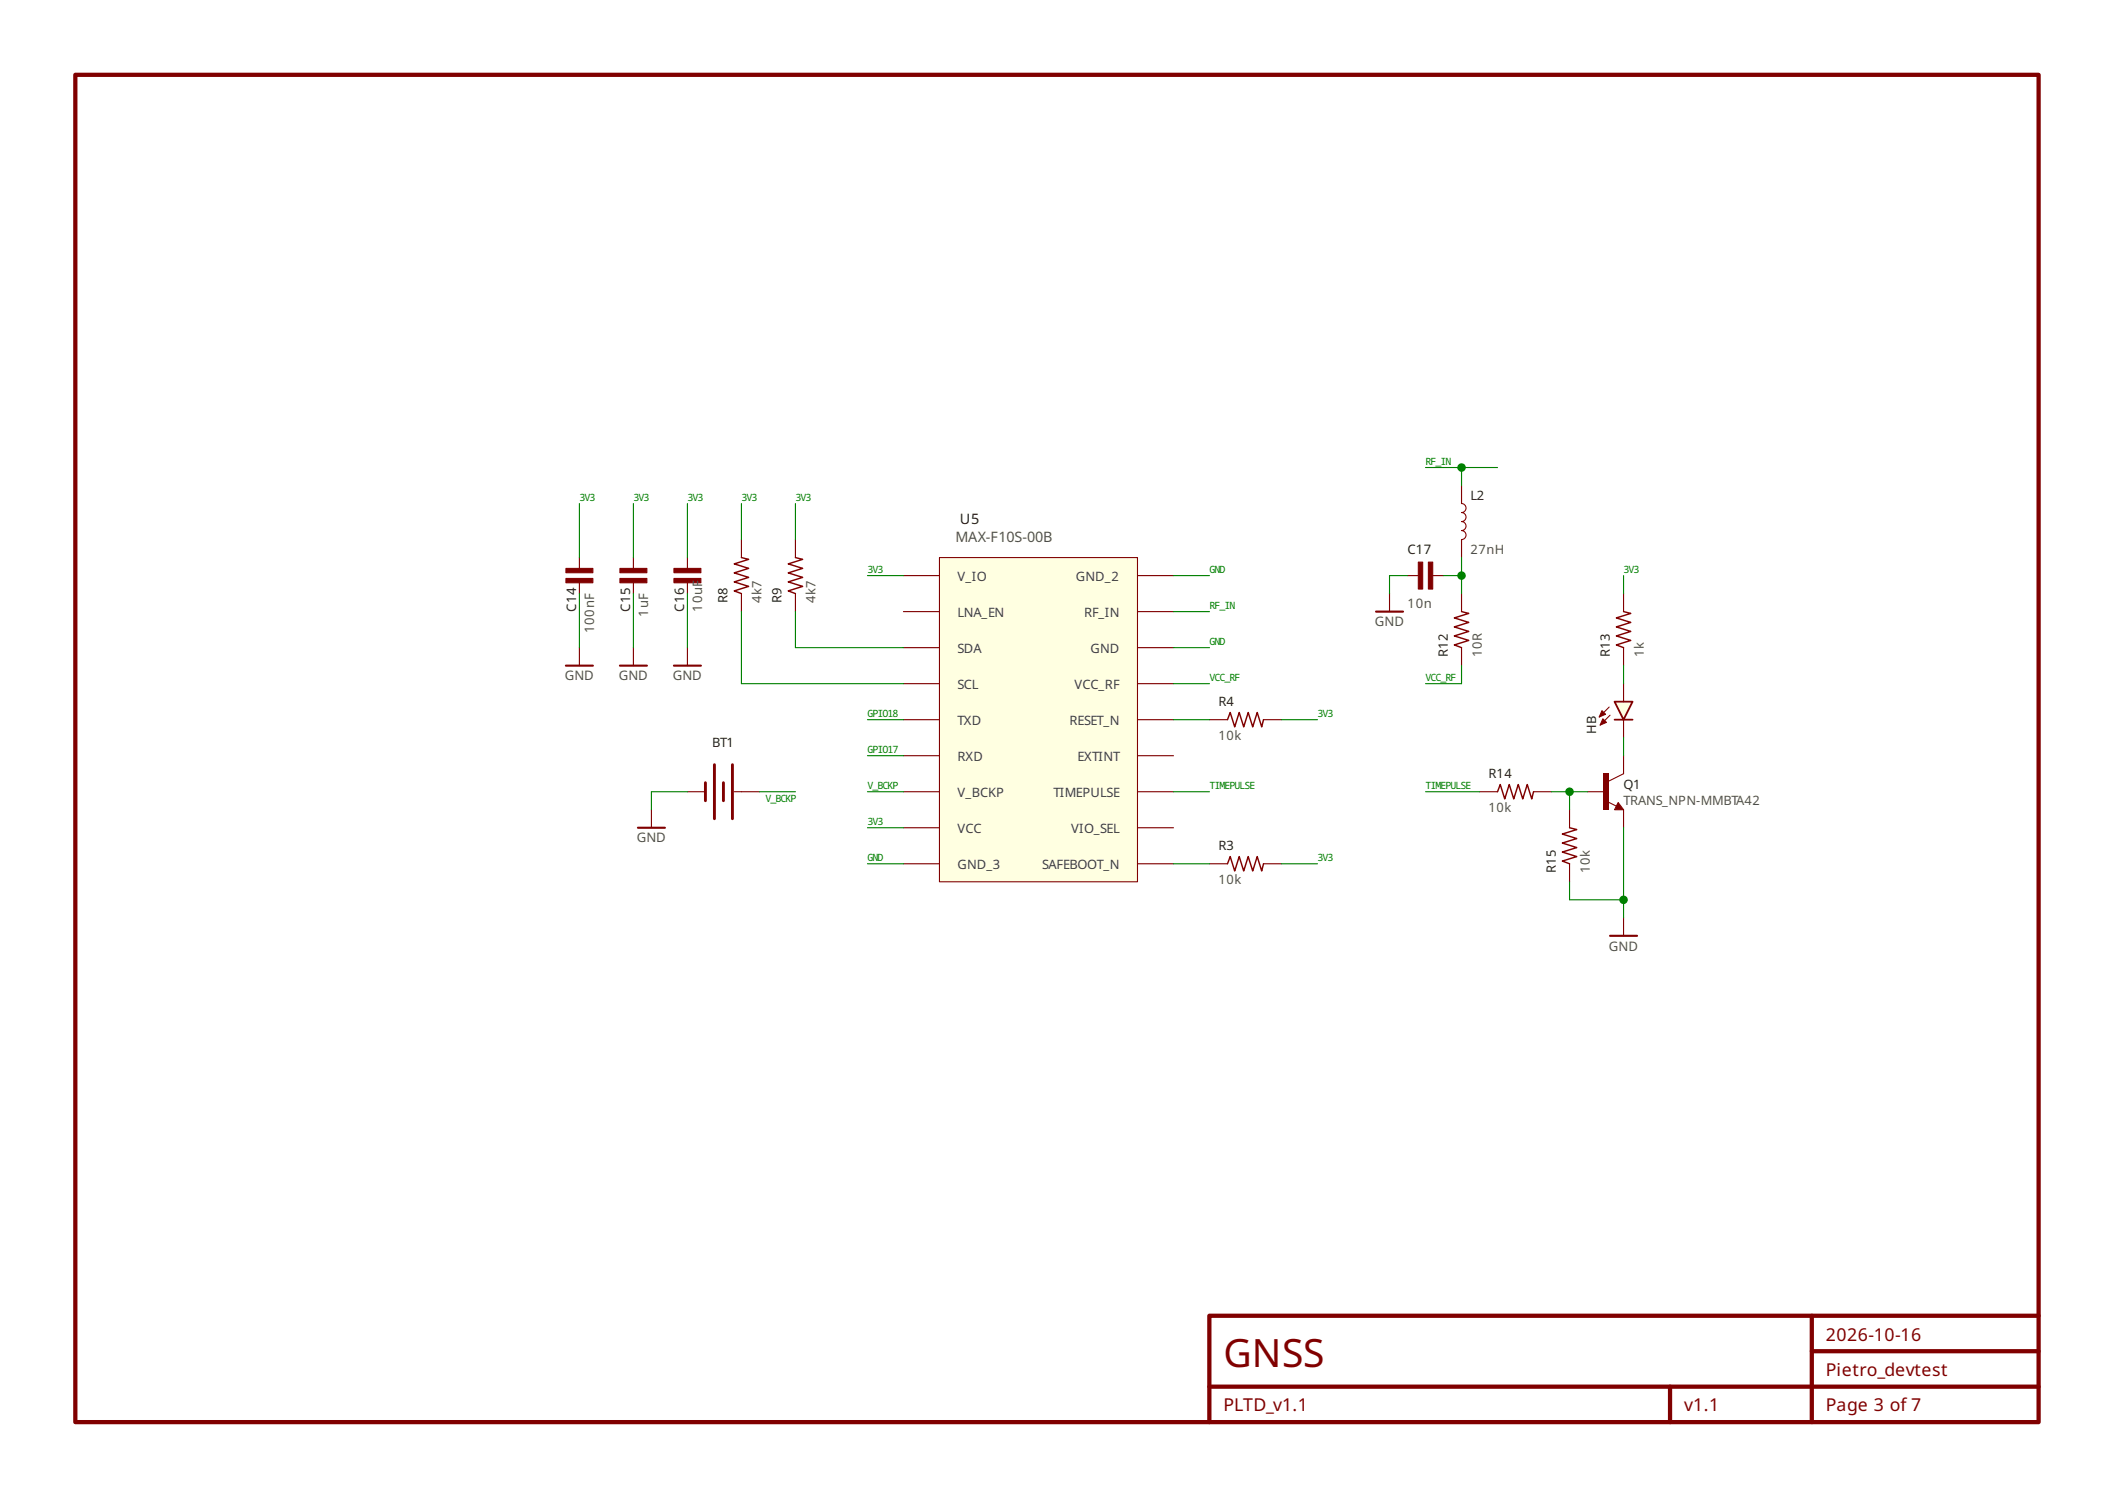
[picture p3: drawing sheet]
<svg xmlns="http://www.w3.org/2000/svg" width="297mm" height="210mm" viewBox="0 0 297 210" stroke-linecap="round" stroke-linejoin="round" font-family="sans-serif">
<path d="M111.7 78.2l1 .3-2 .6 2 .6-2 .7 2 .6-2 .6 2 .7-2 .6 1 .4M227.9 85.8l1 .3-2 .6 2 .6-2 .7 2 .6-2 .6 2 .7-2 .6 1 .4M172.3 101l.4-1 .6 2 .7-2 .6 2 .6-2 .7 2 .6-2 .6 2 .3-1" fill="none" stroke="#800000" stroke-width=".2"/>
<path d="M96.5 78.2v1.5M111.7 75.7v2.5M81.3 90.9v2.5M96.5 81.8v1.5M111.7 83.3v2.5M227.9 83.3v2.5M227.9 90.9v2.5M169.8 101h2.5M177.4 101h2.5M227.9 128.8v2.5" fill="none" stroke="#800000" stroke-width=".16"/>
<path d="M79.4 93.4h3.8M226 131.3h3.8" fill="none" stroke="#800000" stroke-width=".3"/>
<g fill="#800000" stroke="#800000" stroke-width=".15">
<path d="M94.6 79.7h3.8v.7h-3.8z" fill-rule="evenodd"/>
<path d="M94.6 81.2h3.8v.6h-3.8z" fill-rule="evenodd"/>
</g>
<path d="M10.6 10.5h275.6v189h-275.6zM169.8 194.6h116.4M234.4 194.6v4.9M254.3 184.6v14.9M254.3 189.6h31.9M286.2 184.6h-116.4v14.9" fill="none" stroke="#800000" stroke-width=".6"/>
<path d="M131.9 78.2h27.8v45.5h-27.8z" fill-rule="evenodd" fill="#ffffe1" stroke="#800000" stroke-width=".15"/>
<g fill="none" stroke="#800000" stroke-width=".16">
<path d="M81.3 78.2v1.5M88.9 78.2v1.5M81.3 81.8v1.5M88.9 81.8v1.5M88.9 90.9v2.5M96.5 90.9v2.5M126.8 85.8h5.1M126.8 95.9h5.1M126.8 80.8h5.1M126.8 90.9h5.1M159.7 85.8h5M159.7 95.9h5"/>
<path d="M159.7 80.8h5M159.7 90.9h5M96.5 111.1h2.5M104.1 111.1h2.5M126.8 116.1h5.1M126.8 111.1h5.1M126.8 101h5.1M126.8 106h5.1M159.7 116.1h5M159.7 111.1h5M159.7 101h5M159.7 106h5"/>
<path d="M207.7 111.1h2.5M215.3 111.1h2.5M126.8 121.2h5.1M159.7 121.2h5"/>
</g>
<path d="M210.2 111.1l.4-1 .6 2 .7-2 .6 2 .6-2 .7 2 .6-2 .6 2 .3-1" fill="none" stroke="#800000" stroke-width=".2"/>
<path d="M87 93.4h3.8M94.6 93.4h3.8" fill="none" stroke="#800000" stroke-width=".3"/>
<g fill="#800000" stroke="#800000" stroke-width=".15">
<path d="M87 79.7h3.8v.7h-3.8z" fill-rule="evenodd"/>
<path d="M87 81.2h3.8v.6h-3.8z" fill-rule="evenodd"/>
<path d="M79.4 79.7h3.8v.7h-3.8z" fill-rule="evenodd"/>
<path d="M79.4 81.2h3.8v.6h-3.8z" fill-rule="evenodd"/>
</g>
<path d="M99 109.8v2.6M100.3 107.3v7.6M101.6 109.8v2.6M102.8 107.3v7.6" fill="none" stroke="#800000" stroke-width=".4"/>
<path d="M103.1 111.1h1" fill="none" stroke="#800000" stroke-width=".15"/>
<path d="M226.6 98.5h2.6l-1.3 2.5z" fill="#ffffe1" stroke="#800000" stroke-width=".25"/>
<g fill="#800000" stroke="#800000" stroke-width=".15">
<path d="M225 100.9l.5 .5-.9 .3z"/>
<path d="M224.9 99.7l.5 .5-.9 .4z"/>
<path d="M200.5 78.9h.6v3.8h-.6z" fill-rule="evenodd"/>
<path d="M199.1 78.9h.6v3.8h-.6z" fill-rule="evenodd"/>
</g>
<path d="M226.6 101h2.6" fill="none" stroke="#800000" stroke-width=".25"/>
<path d="M225.9 99.2l-1.4 1.4M226 100.3l-1.4 1.4" fill="none" stroke="#800000" stroke-width=".15"/>
<g fill="none" stroke="#800000" stroke-width=".16">
<path d="M104.1 75.7v2.5M104.1 83.3v2.5M197.6 80.8h1.5M201.1 80.8h1.5M205.2 83.3v2.5M205.2 90.9v2.5M227.9 95.9v2.6M91.4 113.6v2.5M220.3 113.6v2.5M227.9 101v2.5M169.8 121.2h2.5M177.4 121.2h2.5"/>
<path d="M220.3 121.2v2.5"/>
</g>
<path d="M104.1 78.2l1 .3-2 .6 2 .6-2 .7 2 .6-2 .6 2 .7-2 .6 1 .4M205.2 85.8l1 .3-2 .6 2 .6-2 .7 2 .6-2 .6 2 .7-2 .6 1 .4M220.3 116.1l1 .3-2 .6 2 .7-2 .6 2 .6-2 .7 2 .6-2 .6 1 .4M172.3 121.2l.4-1 .6 2 .7-2 .6 2 .6-2 .7 2 .6-2 .6 2 .3-1" fill="none" stroke="#800000" stroke-width=".2"/>
<path d="M89.5 116.1h3.8" fill="none" stroke="#800000" stroke-width=".3"/>
<path d="M227.2 112.6l.7 1h-1.3z" fill="#ffffe1" stroke="#800000" stroke-width=".15"/>
<path d="M225.1 108.6h.8v5h-.8z" fill-rule="evenodd" fill="#800000"/>
<path d="M227.2 113.1l.1 .3h-.4l.3-.5 .5 .6h-.8" fill="none" stroke="#800000" stroke-width=".25"/>
<path d="M205.2 70.7a.63 .63 0 0 1 .6 .6 .63 .63 0 0 1-.6 .6 .63 .63 0 0 1 .6 .6 .63 .63 0 0 1-.6 .7 .63 .63 0 0 1 .6 .6 .63 .63 0 0 1-.6 .6 .63 .63 0 0 1 .6 .7 .63 .63 0 0 1-.6 .6M225.7 112.5l1.2 .6M227.9 108.6l-2 1" fill="none" stroke="#800000" stroke-width=".15"/>
<path d="M205.2 68.1v2.6M205.2 75.7v2.5M195.1 83.3v2.5M222.9 111.1h2.5M227.9 106v2.6M227.9 113.6v2.5" fill="none" stroke="#800000" stroke-width=".16"/>
<path d="M193.2 85.8h3.8" fill="none" stroke="#800000" stroke-width=".3"/>
<g fill="none" stroke="#008000" stroke-width=".16">
<path d="M81.3 70.7v7.5M88.9 70.7v7.5M96.5 70.7v7.5M104.1 70.7v5M111.7 70.7v5M200.1 65.6h10.1M205.2 65.6v2.5M205.2 78.2v5.1M81.3 83.3v7.6M88.9 83.3v7.6M96.5 83.3v7.6M104.1 85.8v10.1h22.7"/>
<path d="M111.7 85.8v5.1h15.1M121.8 80.8h5M164.7 95.9h5.1M164.7 80.8h5.1M164.7 90.9h5.1M164.7 85.8h5.1M197.6 80.8h-2.5v2.5M202.6 80.8h2.6M205.2 93.4v2.5h-5.1M227.9 80.8v2.5M227.9 93.4v2.5M96.5 111.1h-5.1v2.5"/>
<path d="M106.6 111.1h5.1M121.8 116.1h5M121.8 111.1h5M121.8 101h5M121.8 106h5M164.7 111.1h5.1M164.7 101h5.1M179.9 101h5M200.1 111.1h7.6M217.8 111.1h5.1M220.3 111.1v2.5M227.9 103.5v2.5"/>
<path d="M227.9 116.1v12.7M121.8 121.2h5M164.7 121.2h5.1M179.9 121.2h5M220.3 123.7v2.5h7.6"/>
</g>
<g fill="#008000">
<circle cx="227.9" cy="126.2" r=".6"/>
<circle cx="220.3" cy="111.1" r=".6"/>
<circle cx="205.2" cy="80.8" r=".6"/>
<circle cx="205.2" cy="65.6" r=".6"/>
</g>
<text font-size="5.5" fill="#800000" x="171.8" y="191.8">GNSS</text>
<g font-size="2.5" fill="#800000">
<text x="256.3" y="188.1">2026-10-16</text>
<text x="256.3" y="193.1">Pietro_devtest</text>
<text x="171.8" y="198">PLTD_v1.1</text>
<text x="236.4" y="198">v1.1</text>
<text x="256.3" y="198">Page 3 of 7</text>
</g>
<text font-size="2" fill="#505050" x="134.1" y="76.1">MAX-F10S-00B</text>
<text font-size="2" fill="#202020" x="134.8" y="73.5">U5</text>
<g font-size="1.8" fill="#202020">
<text x="206.4" y="70.2">L2</text>
<text x="197.6" y="77.8">C17</text>
<text x="80.9" y="85.8" transform="rotate(-90 80.9 85.8)">C14</text>
<text x="88.5" y="85.8" transform="rotate(-90 88.5 85.8)">C15</text>
<text x="96" y="85.8" transform="rotate(-90 96 85.8)">C16</text>
<text x="102.1" y="84.6" transform="rotate(-90 102.1 84.6)">R8</text>
<text x="109.7" y="84.6" transform="rotate(-90 109.7 84.6)">R9</text>
<text x="203.2" y="92.1" transform="rotate(-90 203.2 92.1)">R12</text>
<text x="226" y="92.1" transform="rotate(-90 226 92.1)">R13</text>
<text x="171" y="99">R4</text>
<text x="100" y="104.8">BT1</text>
<text x="224" y="103" transform="rotate(-90 224 103)">HB</text>
<text x="209" y="109.1">R14</text>
<text x="227.9" y="110.6">Q1</text>
<text x="171" y="119.3">R3</text>
<text x="218.4" y="122.5" transform="rotate(-90 218.4 122.5)">R15</text>
</g>
<g font-size="1.8" fill="#505050">
<text x="206.4" y="77.7">27nH</text>
<text x="83.4" y="88.8" transform="rotate(-90 83.4 88.8)">100nF</text>
<text x="91" y="86.5" transform="rotate(-90 91 86.5)">1uF</text>
<text x="98.6" y="85.8" transform="rotate(-90 98.6 85.8)">10uF</text>
<text x="106.9" y="84.6" transform="rotate(-90 106.9 84.6)">4k7</text>
<text x="114.5" y="84.6" transform="rotate(-90 114.5 84.6)">4k7</text>
<text x="193" y="87.9">GND</text>
<text x="197.6" y="85.4">10n</text>
<text x="79.3" y="95.5">GND</text>
<text x="86.8" y="95.5">GND</text>
<text x="94.4" y="95.5">GND</text>
<text x="208" y="92.1" transform="rotate(-90 208 92.1)">10R</text>
<text x="230.7" y="92.1" transform="rotate(-90 230.7 92.1)">1k</text>
<text x="171" y="103.8">10k</text>
<text x="209" y="113.9">10k</text>
<text x="227.9" y="112.9">TRANS_NPN-MMBTA42</text>
<text x="89.4" y="118.2">GND</text>
<text x="171" y="124">10k</text>
<text x="223.2" y="122.5" transform="rotate(-90 223.2 122.5)">10k</text>
<text x="225.8" y="133.4">GND</text>
</g>
<g font-size="1.8" fill="#404040">
<text x="134.4" y="81.6">V_IO</text>
<text x="151" y="81.6">GND_2</text>
<text x="134.4" y="86.6">LNA_EN</text>
<text x="152.2" y="86.6">RF_IN</text>
<text x="134.4" y="91.7">SDA</text>
<text x="153.1" y="91.7">GND</text>
<text x="134.4" y="96.7">SCL</text>
<text x="134.4" y="101.8">TXD</text>
<text x="150.1" y="101.8">RESET_N</text>
<text x="150.8" y="96.7">VCC_RF</text>
<text x="134.4" y="106.8">RXD</text>
<text x="151.3" y="106.8">EXTINT</text>
<text x="134.4" y="111.9">V_BCKP</text>
<text x="147.9" y="111.9">TIMEPULSE</text>
<text x="134.4" y="116.9">VCC</text>
<text x="150.4" y="116.9">VIO_SEL</text>
<text x="134.4" y="122">GND_3</text>
<text x="146.3" y="122">SAFEBOOT_N</text>
</g>
<g font-size="1.4" fill="#008000">
<text x="200.1" y="65.2">RF_IN</text>
<text x="81.3" y="70.3">3V3</text>
<text x="88.9" y="70.3">3V3</text>
<text x="96.5" y="70.3">3V3</text>
<text x="104.1" y="70.3">3V3</text>
<text x="111.7" y="70.3">3V3</text>
<text x="121.8" y="80.4">3V3</text>
<text x="169.8" y="80.4">GND</text>
<text x="227.9" y="80.4">3V3</text>
<text x="169.8" y="85.5">RF_IN</text>
<text x="169.8" y="95.6">VCC_RF</text>
<text x="169.8" y="90.5">GND</text>
<text x="200.1" y="95.6">VCC_RF</text>
<text x="121.8" y="100.6">GPIO18</text>
<text x="184.9" y="100.6">3V3</text>
<text x="121.8" y="105.7">GPIO17</text>
<text x="107.4" y="112.5">V_BCKP</text>
<text x="121.8" y="110.7">V_BCKP</text>
<text x="169.8" y="110.7">TIMEPULSE</text>
<text x="200.1" y="110.7">TIMEPULSE</text>
<text x="121.8" y="115.8">3V3</text>
<text x="121.8" y="120.8">GND</text>
<text x="184.9" y="120.8">3V3</text>
</g>
</svg>
